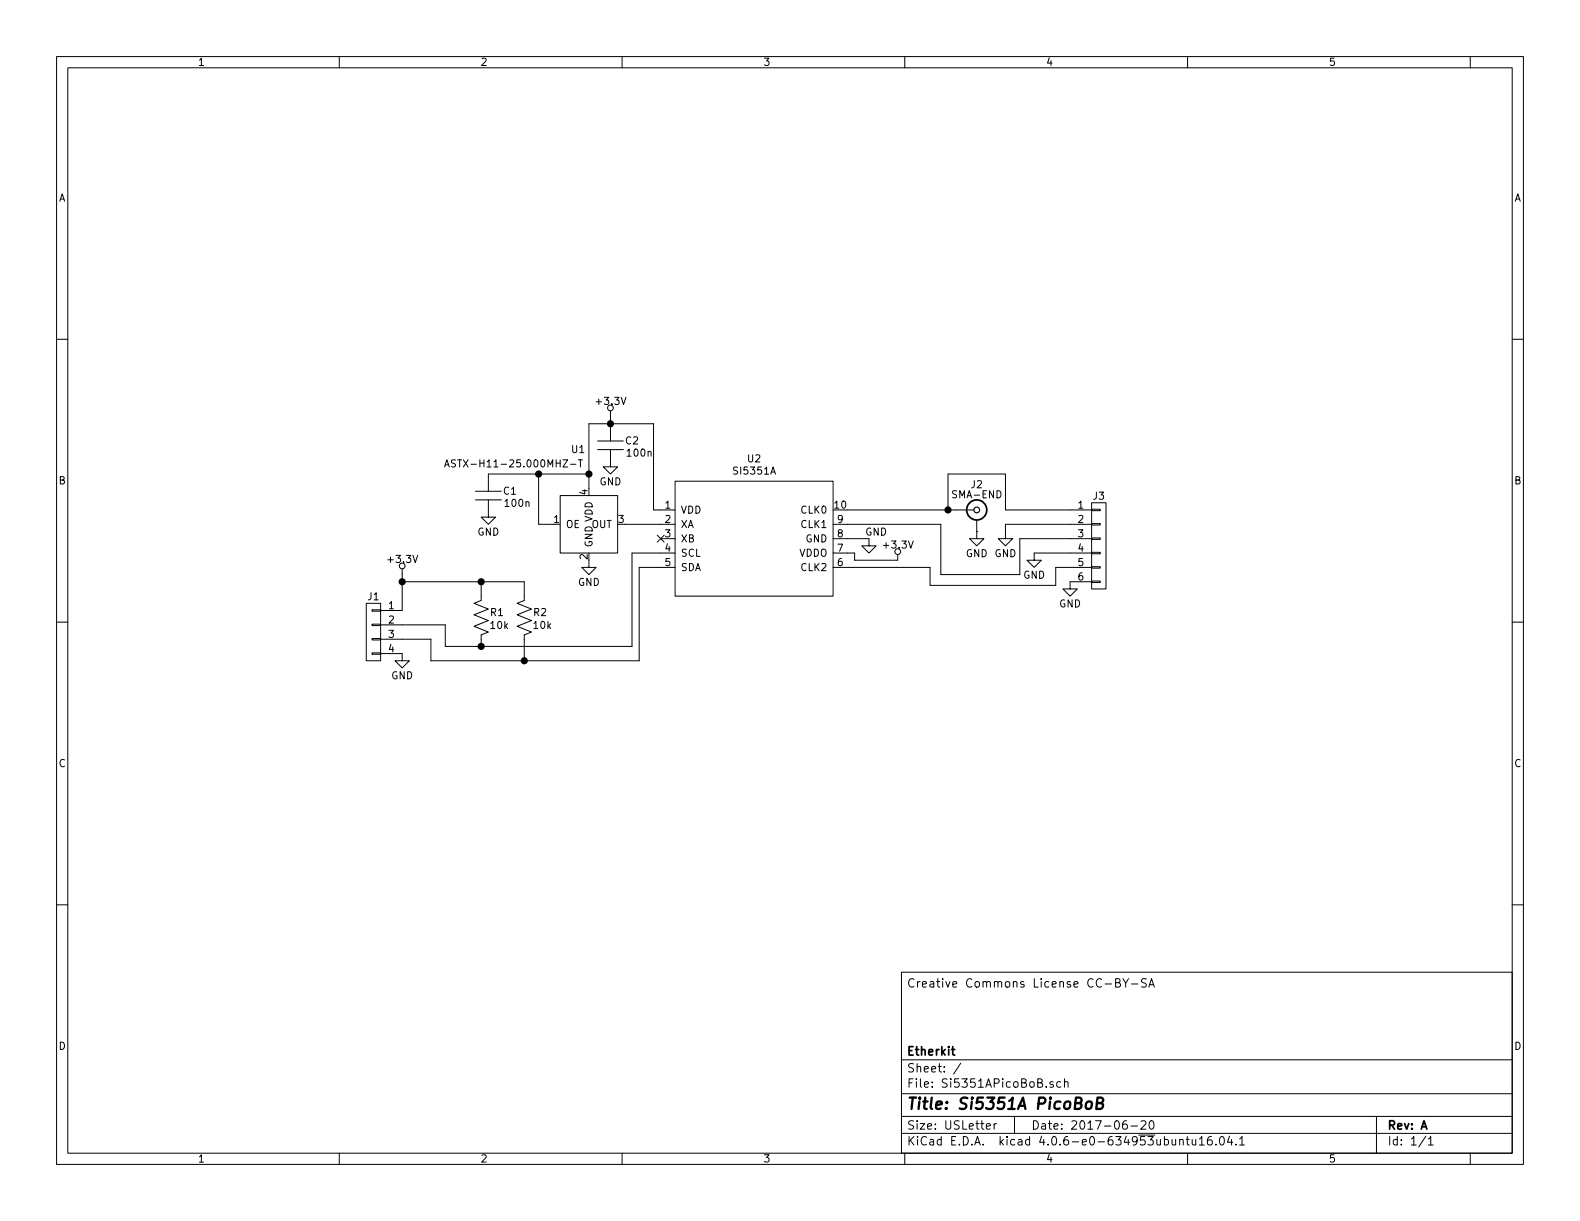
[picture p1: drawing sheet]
EESchema Schematic File Version 2
LIBS:EtherkitKicadLibrary
LIBS:power
LIBS:device
LIBS:transistors
LIBS:conn
LIBS:linear
LIBS:regul
LIBS:74xx
LIBS:cmos4000
LIBS:adc-dac
LIBS:memory
LIBS:xilinx
LIBS:microcontrollers
LIBS:dsp
LIBS:microchip
LIBS:analog_switches
LIBS:motorola
LIBS:texas
LIBS:intel
LIBS:audio
LIBS:interface
LIBS:digital-audio
LIBS:philips
LIBS:display
LIBS:cypress
LIBS:siliconi
LIBS:opto
LIBS:atmel
LIBS:contrib
LIBS:valves
LIBS:Si5351APicoBoB-cache
EELAYER 25 0
EELAYER END
$Descr USLetter 11000 8500
encoding utf-8
Sheet 1 1
Title "Si5351A PicoBoB"
Date "2017-06-20"
Rev "A"
Comp "Etherkit"
Comment1 ""
Comment2 ""
Comment3 ""
Comment4 "Creative Commons License CC-BY-SA"
$EndDescr
$Comp
L SI5351A U2
U 1 1
P 5250 3750
F 0 "U2" H 5250 4310 50  0000 C CNN
F 1 "SI5351A" H 5250 4225 50  0000 C CNN
F 2 "EtherkitKicadLibrary:MSOP-10" H 5250 3750 50  0001 C CNN
F 3 "DOCUMENTATION" H 5250 3750 50  0001 C CNN
	1    5250 3750
	1    0    0    -1  
$EndComp
$Comp
L C C2
U 1 1
P 4250 3100
F 0 "C2" H 4400 3135 50  0000 C CNN
F 1 "100n" H 4450 3050 50  0000 C CNN
F 2 "Capacitors_SMD:C_0603" H 4250 3100 60  0001 C CNN
F 3 "" H 4250 3100 60  0000 C CNN
	1    4250 3100
	1    0    0    -1  
$EndComp
$Comp
L C C1
U 1 1
P 3400 3450
F 0 "C1" H 3550 3485 50  0000 C CNN
F 1 "100n" H 3600 3400 50  0000 C CNN
F 2 "Capacitors_SMD:C_0603" H 3400 3450 60  0001 C CNN
F 3 "" H 3400 3450 60  0000 C CNN
	1    3400 3450
	1    0    0    -1  
$EndComp
$Comp
L R R1
U 1 1
P 3350 4300
F 0 "R1" H 3460 4340 50  0000 C CNN
F 1 "10k" H 3475 4250 50  0000 C CNN
F 2 "Resistors_SMD:R_0603" H 3350 4300 60  0001 C CNN
F 3 "" H 3350 4300 60  0000 C CNN
	1    3350 4300
	1    0    0    -1  
$EndComp
$Comp
L R R2
U 1 1
P 3650 4300
F 0 "R2" H 3760 4340 50  0000 C CNN
F 1 "10k" H 3775 4250 50  0000 C CNN
F 2 "Resistors_SMD:R_0603" H 3650 4300 60  0001 C CNN
F 3 "" H 3650 4300 60  0000 C CNN
	1    3650 4300
	1    0    0    -1  
$EndComp
$Comp
L BNC J2
U 1 1
P 6800 3550
F 0 "J2" H 6800 3730 50  0000 C CNN
F 1 "SMA-END" H 6800 3660 50  0000 C CNN
F 2 "EtherkitKicadLibrary:SMA-ENDLAUNCH" H 6800 3550 60  0001 C CNN
F 3 "" H 6800 3550 60  0000 C CNN
	1    6800 3550
	1    0    0    -1  
$EndComp
$Comp
L OSCILLATOR U1
U 1 1
P 4100 3650
F 0 "U1" H 4025 4175 50  0000 C CNN
F 1 "ASTX-H11-25.000MHZ-T" H 3575 4075 50  0000 C CNN
F 2 "EtherkitKicadLibrary:ASTX-H11-25.000MHZ-T" H 4100 3650 60  0001 C CNN
F 3 "" H 4100 3650 60  0000 C CNN
	1    4100 3650
	1    0    0    -1  
$EndComp
$Comp
L CONN_01X04 J1
U 1 1
P 2600 4400
F 0 "J1" H 2600 4650 50  0000 C CNN
F 1 "CONN_01X04" V 2700 4400 50  0001 C CNN
F 2 "Socket_Strips:Socket_Strip_Straight_1x04_Pitch2.54mm" H 2600 4400 50  0001 C CNN
F 3 "" H 2600 4400 50  0001 C CNN
	1    2600 4400
	-1   0    0    -1  
$EndComp
$Comp
L GND #PWR4
U 1 1
P 4100 3900
F 0 "#PWR4" H 4100 3650 50  0001 C CNN
F 1 "GND" H 4100 3750 50  0000 C CNN
F 2 "" H 4100 3900 50  0001 C CNN
F 3 "" H 4100 3900 50  0001 C CNN
	1    4100 3900
	1    0    0    -1  
$EndComp
$Comp
L GND #PWR3
U 1 1
P 3400 3550
F 0 "#PWR3" H 3400 3300 50  0001 C CNN
F 1 "GND" H 3400 3400 50  0000 C CNN
F 2 "" H 3400 3550 50  0001 C CNN
F 3 "" H 3400 3550 50  0001 C CNN
	1    3400 3550
	1    0    0    -1  
$EndComp
$Comp
L GND #PWR6
U 1 1
P 4250 3200
F 0 "#PWR6" H 4250 2950 50  0001 C CNN
F 1 "GND" H 4250 3050 50  0000 C CNN
F 2 "" H 4250 3200 50  0001 C CNN
F 3 "" H 4250 3200 50  0001 C CNN
	1    4250 3200
	1    0    0    -1  
$EndComp
$Comp
L GND #PWR9
U 1 1
P 6800 3700
F 0 "#PWR9" H 6800 3450 50  0001 C CNN
F 1 "GND" H 6800 3550 50  0000 C CNN
F 2 "" H 6800 3700 50  0001 C CNN
F 3 "" H 6800 3700 50  0001 C CNN
	1    6800 3700
	1    0    0    -1  
$EndComp
$Comp
L GND #PWR12
U 1 1
P 7450 4050
F 0 "#PWR12" H 7450 3800 50  0001 C CNN
F 1 "GND" H 7450 3900 50  0000 C CNN
F 2 "" H 7450 4050 50  0001 C CNN
F 3 "" H 7450 4050 50  0001 C CNN
	1    7450 4050
	1    0    0    -1  
$EndComp
$Comp
L GND #PWR11
U 1 1
P 7200 3850
F 0 "#PWR11" H 7200 3600 50  0001 C CNN
F 1 "GND" H 7200 3700 50  0000 C CNN
F 2 "" H 7200 3850 50  0001 C CNN
F 3 "" H 7200 3850 50  0001 C CNN
	1    7200 3850
	1    0    0    -1  
$EndComp
$Comp
L GND #PWR2
U 1 1
P 2800 4550
F 0 "#PWR2" H 2800 4300 50  0001 C CNN
F 1 "GND" H 2800 4400 50  0000 C CNN
F 2 "" H 2800 4550 50  0001 C CNN
F 3 "" H 2800 4550 50  0001 C CNN
	1    2800 4550
	1    0    0    -1  
$EndComp
$Comp
L +3.3V #PWR5
U 1 1
P 4250 2900
F 0 "#PWR5" H 4250 2860 30  0001 C CNN
F 1 "+3.3V" H 4250 3010 50  0000 C CNN
F 2 "" H 4250 2900 60  0000 C CNN
F 3 "" H 4250 2900 60  0000 C CNN
	1    4250 2900
	1    0    0    -1  
$EndComp
$Comp
L +3.3V #PWR1
U 1 1
P 2800 4000
F 0 "#PWR1" H 2800 3960 30  0001 C CNN
F 1 "+3.3V" H 2800 4110 50  0000 C CNN
F 2 "" H 2800 4000 60  0000 C CNN
F 3 "" H 2800 4000 60  0000 C CNN
	1    2800 4000
	1    0    0    -1  
$EndComp
Wire Wire Line
	2800 4000 2800 4250
Wire Wire Line
	3650 4050 3650 4150
Wire Wire Line
	2800 4050 3650 4050
Connection ~ 2800 4050
Wire Wire Line
	3350 4150 3350 4050
Connection ~ 3350 4050
Wire Wire Line
	4350 3650 4600 3650
Wire Wire Line
	4600 3850 4400 3850
Wire Wire Line
	4400 3850 4400 4500
Wire Wire Line
	4400 4500 3100 4500
Wire Wire Line
	3100 4500 3100 4350
Wire Wire Line
	3100 4350 2800 4350
Wire Wire Line
	4600 3950 4450 3950
Wire Wire Line
	4450 3950 4450 4600
Wire Wire Line
	4450 4600 3000 4600
Wire Wire Line
	3000 4600 3000 4450
Wire Wire Line
	3000 4450 2800 4450
Wire Wire Line
	3350 4450 3350 4500
Connection ~ 3350 4500
Wire Wire Line
	3650 4450 3650 4600
Connection ~ 3650 4600
Wire Wire Line
	4250 2900 4250 3000
Wire Wire Line
	4100 2950 4550 2950
Wire Wire Line
	4550 2950 4550 3550
Wire Wire Line
	4550 3550 4600 3550
Connection ~ 4250 2950
Wire Wire Line
	4100 2950 4100 3400
Wire Wire Line
	3400 3350 3400 3300
Wire Wire Line
	3400 3300 4100 3300
Connection ~ 4100 3300
Wire Wire Line
	3850 3650 3750 3650
Wire Wire Line
	3750 3650 3750 3300
Connection ~ 3750 3300
$Comp
L GND #PWR7
U 1 1
P 6050 3750
F 0 "#PWR7" H 6050 3500 50  0001 C CNN
F 1 "GND" H 6100 3800 50  0000 C CNN
F 2 "" H 6050 3750 50  0001 C CNN
F 3 "" H 6050 3750 50  0001 C CNN
	1    6050 3750
	1    0    0    -1  
$EndComp
$Comp
L +3.3V #PWR8
U 1 1
P 6250 3900
F 0 "#PWR8" H 6250 3860 30  0001 C CNN
F 1 "+3.3V" H 6250 4010 50  0000 C CNN
F 2 "" H 6250 3900 60  0000 C CNN
F 3 "" H 6250 3900 60  0000 C CNN
	1    6250 3900
	1    0    0    -1  
$EndComp
Wire Wire Line
	6050 3750 5900 3750
Wire Wire Line
	5900 3850 5950 3850
Wire Wire Line
	5950 3850 5950 3900
Wire Wire Line
	5950 3900 6250 3900
Wire Wire Line
	5900 3550 6650 3550
Wire Wire Line
	7000 3550 7000 3300
Wire Wire Line
	7000 3300 6600 3300
Wire Wire Line
	6600 3300 6600 3550
Connection ~ 6600 3550
Wire Wire Line
	7000 3650 7000 3700
Wire Wire Line
	6800 3700 6800 3700
Wire Wire Line
	6550 4000 7100 4000
Wire Wire Line
	6550 4000 6550 3650
Wire Wire Line
	6550 3650 5900 3650
$Comp
L GND #PWR10
U 1 1
P 7000 3700
F 0 "#PWR10" H 7000 3450 50  0001 C CNN
F 1 "GND" H 7000 3550 50  0000 C CNN
F 2 "" H 7000 3700 50  0001 C CNN
F 3 "" H 7000 3700 50  0001 C CNN
	1    7000 3700
	1    0    0    -1  
$EndComp
NoConn ~ 4600 3750
$Comp
L CONN_01X06 J3
U 1 1
P 7650 3800
F 0 "J3" H 7650 4150 50  0000 C CNN
F 1 "CONN_01X06" V 7750 3800 50  0001 C CNN
F 2 "Socket_Strips:Socket_Strip_Straight_1x06_Pitch2.54mm" H 7650 3800 50  0001 C CNN
F 3 "" H 7650 3800 50  0001 C CNN
	1    7650 3800
	1    0    0    -1  
$EndComp
Wire Wire Line
	7000 3550 7450 3550
Wire Wire Line
	7100 4000 7100 3750
Wire Wire Line
	7100 3750 7450 3750
Wire Wire Line
	7000 3650 7450 3650
Wire Wire Line
	7200 3850 7450 3850
Wire Wire Line
	5900 3950 6475 3950
Wire Wire Line
	6475 3950 6475 4075
Wire Wire Line
	6475 4075 7350 4075
Wire Wire Line
	7350 4075 7350 3950
Wire Wire Line
	7350 3950 7450 3950
$EndSCHEMATC
